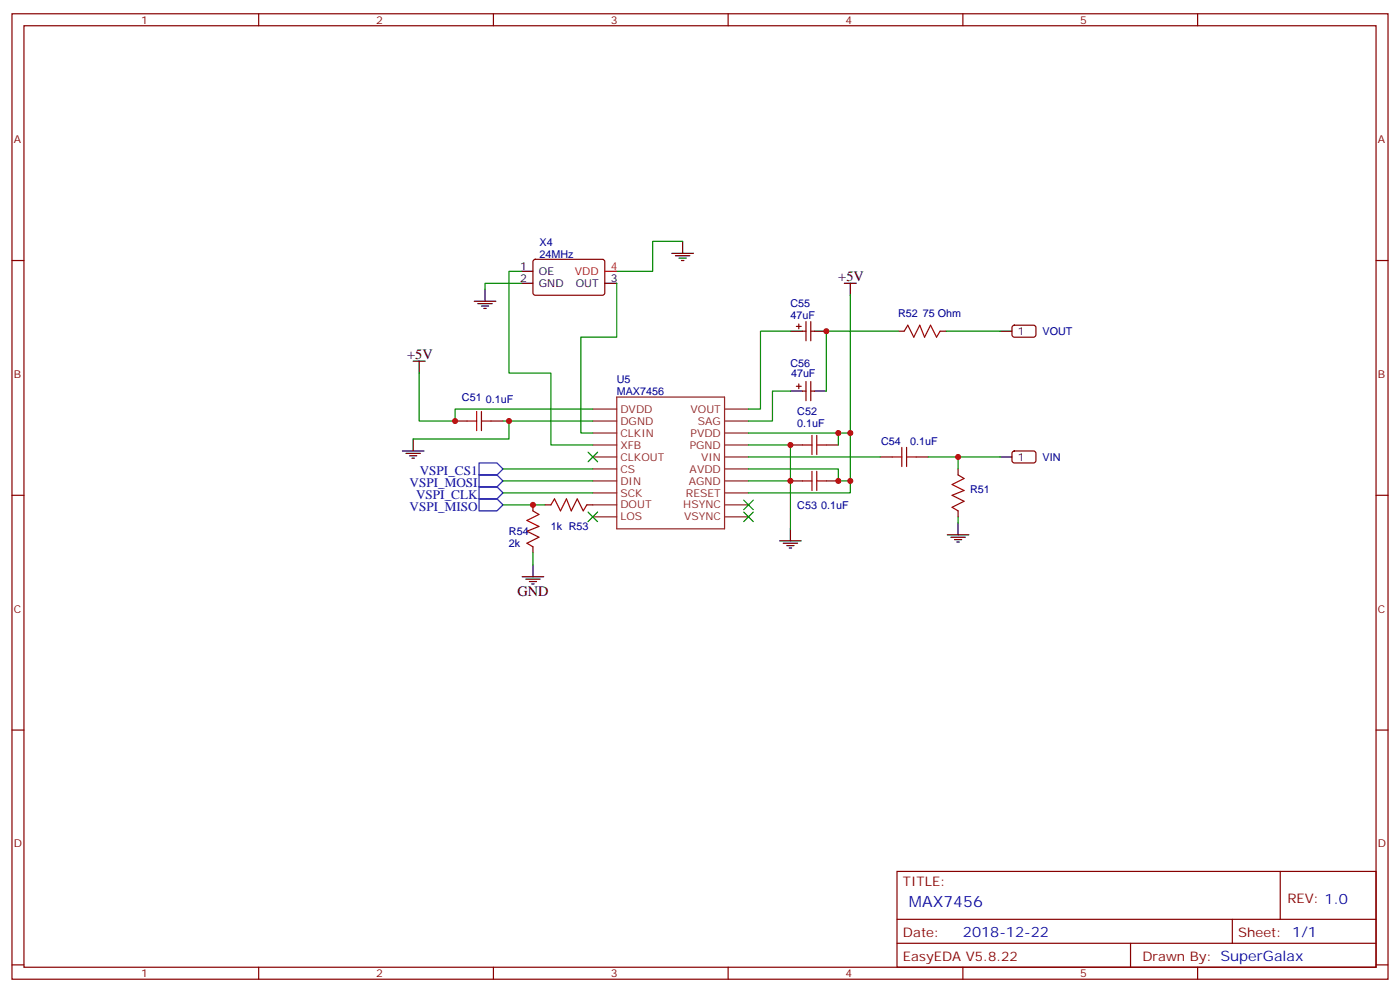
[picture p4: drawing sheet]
<svg xmlns="http://www.w3.org/2000/svg" width="412mm" height="292mm" viewBox="0 0 412 292" stroke-linecap="round" stroke-linejoin="round" font-family="sans-serif">
<g fill="none" stroke="#870000" stroke-width=".35">
<path d="M3.5 4.1h405.4v284.3h-405.4zM7.1 7.6h398.2v277.3h-398.2zM76.2 4.1v3.5M145.3 4.1v3.5M214.5 4.1v3.5M283.6 4.1v3.5M352.8 4.1v3.5M3.5 76.7h3.6M157.2 76.6l.5-.2h20l.5 .7-.1 9.4-.7 .5-20-.1-.4-.6v-9.2zM405.3 76.7h3.6M234.6 96.1h1.4M235.3 95.4v1.4"/>
<path d="M236.4 97.5h1M237.4 94.7v5.7M238.8 97.5h1.1M238.8 94.7v5.7M264.6 97.5h1.7M276.9 97.5h1.8M298.3 96l.5-.2h5.9l.5 .7-.1 2.4-.7 .4-5.9-.1-.4-.6v-2.1zM234.6 113.8h1.4M235.3 113.1v1.4M236.4 115.2h1M237.4 112.4v5.6M238.8 112.4v5.6"/>
<path d="M238.8 115.2h1.1M134.1 124h3.5M144.6 124h3.6M232.8 131.1h3.6M243.4 131.1h3.5M259.3 134.6h3.5M269.9 134.6h3.5M282.2 138.1v1.8M298.3 133l.5-.2 5.9 .1 .5 .6-.1 2.4-.7 .4h-5.9l-.4-.7v-2.1zM3.5 145.9h3.6M157 148.7v1.8M160.5 148.7h1.8"/>
<path d="M172.9 148.7h1.7M232.8 141.6h3.6M243.4 141.6h3.5M282.2 150.5v1.7M405.3 145.9h3.6M157 161v1.8M3.5 215h3.6M405.3 215h3.6M264.2 256.6h141.1v28.3h-141.1zM377.1 256.6v14.2M264.2 270.8h141.1M264.2 277.8h141.1"/>
<path d="M333 277.8v7.1M363 270.8v7M3.5 284.2h3.6M76.2 284.9v3.5M145.3 284.9v3.5M214.5 284.9v3.5M283.6 284.9v3.5M352.8 284.9v3.5M405.3 284.2h3.6"/>
</g>
<g fill="none" stroke="#8c2424" stroke-width=".35">
<path d="M181.7 116.9h31.7v38.9h-31.7zM174.6 120.5h7.1M174.6 124h7.1M174.6 127.5h7.1M174.6 131.1h7.1M174.6 134.6h7.1M174.6 138.1h7.1M213.4 120.5h7.1M213.4 124h7.1M213.4 127.5h7.1M213.4 131.1h7.1M213.4 134.6h7.1"/>
<path d="M213.4 138.1h7.1M174.6 141.6h7.1M174.6 145.2h7.1M174.6 148.7h7.1M174.6 152.2h7.1M213.4 141.6h7.1M213.4 145.2h7.1M213.4 148.7h7.1M213.4 152.2h7.1"/>
</g>
<g fill="none" stroke="#a10000" stroke-width=".35">
<path d="M266.3 97.5l1.1-1.7 1.8 3.5 1.7-3.5 1.4 3.5 1.8-3.5 1.8 3.5 1-1.8M137.6 124h2.8M140.4 121.2v5.6M141.8 121.2v5.6M141.8 124h2.8M236.4 131.1h2.8M239.2 128.2v5.7M239.2 138.8v5.7M240.6 128.2v5.7M240.6 138.8v5.7M240.6 131.1h2.8M262.8 134.6h2.8"/>
<path d="M265.6 131.8v5.6M267.1 134.6h2.8M267.1 131.8v5.6M282.2 139.9l1.8 1-3.5 1.8 3.5 1.8-3.5 1.4 3.5 1.7-3.5 1.8 1.7 1.1M157 150.5l1.7 1-3.5 1.8 3.5 1.7-3.5 1.5 3.5 1.7-3.5 1.8 1.8 1M162.3 148.7l1-1.8 1.8 3.6 1.8-3.6 1.4 3.6 1.7-3.6 1.8 3.6 1.1-1.8M236.4 141.6h2.8M240.6 141.6h2.8"/>
</g>
<g fill="none" stroke="#000" stroke-width=".35">
<path d="M153.5 79.9h3.5M197.9 74.6h6.4M199 75.3h4.2M200 76h2.1M200.7 76.7h.7M201.1 71.1v3.5M139.7 88.7h6.3M140.8 89.4h4.2M141.8 90.1h2.1M142.5 90.8h.7M142.9 85.2v3.5M153.5 83.4h3.5"/>
<path d="M178.2 83.4h3.5M232.8 97.5h3.6M239.9 97.5h3.5M248.7 83.4h3.5M250.5 83.4v3.6M294.6 97.5h3.5M121.7 106.4h3.5M123.5 106.4v3.5M232.8 115.2h3.6M239.9 115.2h3.5M118.5 132.8h6.4M119.6 133.5h4.2"/>
<path d="M120.6 134.2h2.2M121.4 134.9h.7M121.7 129.3v3.5M294.6 134.6h3.5M229.7 159.3h6.3M230.7 160h4.2M232.8 155.8v3.5M279 157.5h6.4M280.1 158.2h4.2M281.2 158.9h2.1M281.9 159.6h.7M282.2 154v3.5"/>
<path d="M153.8 169.9h6.4M154.9 170.6h4.2M155.9 171.3h2.1M156.6 172h.7M157 166.3v3.6M231.8 160.7h2.1M232.5 161.4h.7"/>
</g>
<path d="M178.2 79.9h3.5" fill="none" stroke="#f00" stroke-width=".35"/>
<path d="M141.1 136.3h5.3l1.8 1.8-1.8 1.8h-5.3zM141.1 139.9h5.3l1.8 1.7-1.8 1.8h-5.3zM141.1 143.4h5.3l1.8 1.8-1.8 1.7h-5.3zM141.1 146.9h5.3l1.8 1.8-1.8 1.8h-5.3z" fill="none" stroke="#00f" stroke-width=".35"/>
<g fill="none" stroke="#008700" stroke-width=".35">
<path d="M153.5 79.9h-3.6v30h12.4v21.2h12.3M201.1 71.1h-8.8v8.8h-10.6M153.5 83.4h-10.6v1.8M181.7 83.4v15.9h-10.6v28.2h3.5M232.8 97.5h-8.8v23h-3.5M250.5 87v40.5h-3.6M264.6 97.5h-21.2v17.7M278.7 97.5h15.9M123.5 109.9v14.1h10.6v-3.5h40.5M232.8 115.2h-5.3v8.8h-7M148.2 124h26.4M148.2 138.1h26.4"/>
<path d="M149.9 124v5.3h-28.2M220.5 131.1h12.3v24.7M220.5 127.5h26.4v3.6M220.5 134.6h38.8M250.5 127.5v14.1h-3.6v-3.5h-26.4M273.4 134.6h8.8v3.5M282.2 134.6h12.4M148.2 148.7h12.3M148.2 141.6h26.4M148.2 145.2h26.4M220.5 141.6h12.3M250.5 141.6v3.6h-30"/>
<path d="M282.2 152.2v1.8M157 162.8v3.5"/>
</g>
<g fill="#c00">
<circle cx="243.4" cy="97.5" r=".88"/>
<circle cx="232.8" cy="141.6" r=".88"/>
<circle cx="232.8" cy="131.1" r=".88"/>
<circle cx="246.9" cy="127.5" r=".88"/>
<circle cx="250.5" cy="141.6" r=".88"/>
<circle cx="250.5" cy="127.5" r=".88"/>
<circle cx="246.9" cy="141.6" r=".88"/>
<circle cx="134.1" cy="124" r=".88"/>
<circle cx="149.9" cy="124" r=".88"/>
<circle cx="282.2" cy="134.6" r=".88"/>
<circle cx="157" cy="148.7" r=".88"/>
</g>
<g fill="#c00" stroke="#008700" stroke-width=".35">
<path d="M173.2 133.2l2.8 2.8zM176 133.2l-2.8 2.8z"/>
<path d="M219.1 147.3l2.8 2.8zM221.9 147.3l-2.8 2.8z"/>
<path d="M219.1 150.8l2.8 2.8zM221.9 150.8l-2.8 2.8z"/>
<path d="M173.2 150.8l2.8 2.8zM176 150.8l-2.8 2.8z"/>
</g>
<text font-size="4.6" fill="#00f" x="267.8" y="267.2">MAX7456</text>
<g font-size="4.2">
<text x="246.9" y="82.7">+5V</text>
<text x="119.9" y="105.7">+5V</text>
<text x="152.4" y="175.5">GND</text>
</g>
<text font-size="4.2" fill="#00f" x="283.6" y="276">2018-12-22</text>
<g font-size="3.9" fill="#00f">
<text x="120.6" y="143.4">VSPI_MOSI</text>
<text x="123.7" y="139.9">VSPI_CS1</text>
<text x="122.6" y="146.9">VSPI_CLK</text>
<text x="120.6" y="150.5">VSPI_MISO</text>
</g>
<g font-size="3.9" fill="#800">
<text x="266" y="260.9">TITLE:</text>
<text x="379.2" y="265.8">REV: 1.0</text>
<text x="266" y="276">Date:</text>
<text x="364.8" y="276">Sheet: 1/1</text>
<text x="266" y="283.1">EasyEDA V5.8.22</text>
<text x="336.5" y="283.1">Drawn By: SuperGalax</text>
</g>
<g font-size="3.2" fill="#800">
<text x="41.6" y="7.1">1</text>
<text x="110.8" y="7.1">2</text>
<text x="179.9" y="7.1">3</text>
<text x="249.1" y="7.1">4</text>
<text x="318.2" y="7.1">5</text>
<text x="4.1" y="42.2">A</text>
<text x="405.9" y="42.2">A</text>
<text x="4.1" y="111.3">B</text>
<text x="405.9" y="111.3">B</text>
<text x="4.1" y="180.4">C</text>
<text x="405.9" y="180.4">C</text>
<text x="4.1" y="249.6">D</text>
<text x="405.9" y="249.6">D</text>
<text x="41.6" y="287.9">1</text>
<text x="110.8" y="287.9">2</text>
<text x="179.9" y="287.9">3</text>
<text x="249.1" y="287.9">4</text>
<text x="318.2" y="287.9">5</text>
</g>
<g font-size="3.2" fill="#000080">
<text x="158.9" y="75.8">24MHz</text>
<text x="158.9" y="72.3">X4</text>
<text x="232.8" y="94">47uF</text>
<text x="232.8" y="90.5">C55</text>
<text x="264.6" y="93.5">R52</text>
<text x="271.8" y="93.5">75 Ohm</text>
<text x="307.1" y="98.8">VOUT</text>
<text x="181.7" y="112.9">U5</text>
<text x="232.8" y="108.1">C56</text>
<text x="233" y="111.1">47uF</text>
<text x="136.1" y="118.2">C51</text>
<text x="143.1" y="118.6">0.1uF</text>
<text x="181.7" y="116.4">MAX7456</text>
<text x="234.9" y="125.6">0.1uF</text>
<text x="234.9" y="122.1">C52</text>
<text x="259.5" y="131.1">C54</text>
<text x="268.1" y="131.1">0.1uF</text>
<text x="307.1" y="135.8">VIN</text>
<text x="234.8" y="150">C53</text>
<text x="241.9" y="150">0.1uF</text>
<text x="285.8" y="145.2">R51</text>
<text x="149.9" y="161">2k</text>
<text x="149.9" y="157.5">R54</text>
<text x="162.3" y="156.1">1k R53</text>
</g>
<g font-size="3.2">
<text x="153.2" y="79.6">1</text>
<text x="153.2" y="83.1">2</text>
<text x="158.7" y="81">OE</text>
<text x="179.9" y="83.1">3</text>
<text x="158.7" y="84.5">GND</text>
<text x="169.6" y="84.5">OUT</text>
<text x="299.9" y="98.6">1</text>
<text x="299.9" y="135.6">1</text>
</g>
<g font-size="3.2" fill="#f00">
<text x="169.3" y="81">VDD</text>
<text x="179.9" y="79.6">4</text>
</g>
<g font-size="3.2" fill="#8d2323">
<text x="182.7" y="121.5">DVDD</text>
<text x="182.7" y="125.1">DGND</text>
<text x="203.4" y="121.5">VOUT</text>
<text x="205.6" y="125.1">SAG</text>
<text x="182.7" y="128.6">CLKIN</text>
<text x="203.4" y="128.6">PVDD</text>
<text x="182.7" y="132.1">XFB</text>
<text x="182.7" y="135.6">CLKOUT</text>
<text x="203.2" y="132.1">PGND</text>
<text x="206.5" y="135.6">VIN</text>
<text x="182.7" y="139.2">CS</text>
<text x="182.7" y="142.7">DIN</text>
<text x="202.9" y="142.7">AGND</text>
<text x="203.1" y="139.2">AVDD</text>
<text x="182.7" y="146.2">SCK</text>
<text x="182.7" y="149.8">DOUT</text>
<text x="201.3" y="149.8">HSYNC</text>
<text x="202" y="146.2">RESET</text>
<text x="182.7" y="153.3">LOS</text>
<text x="201.5" y="153.3">VSYNC</text>
</g>
</svg>
